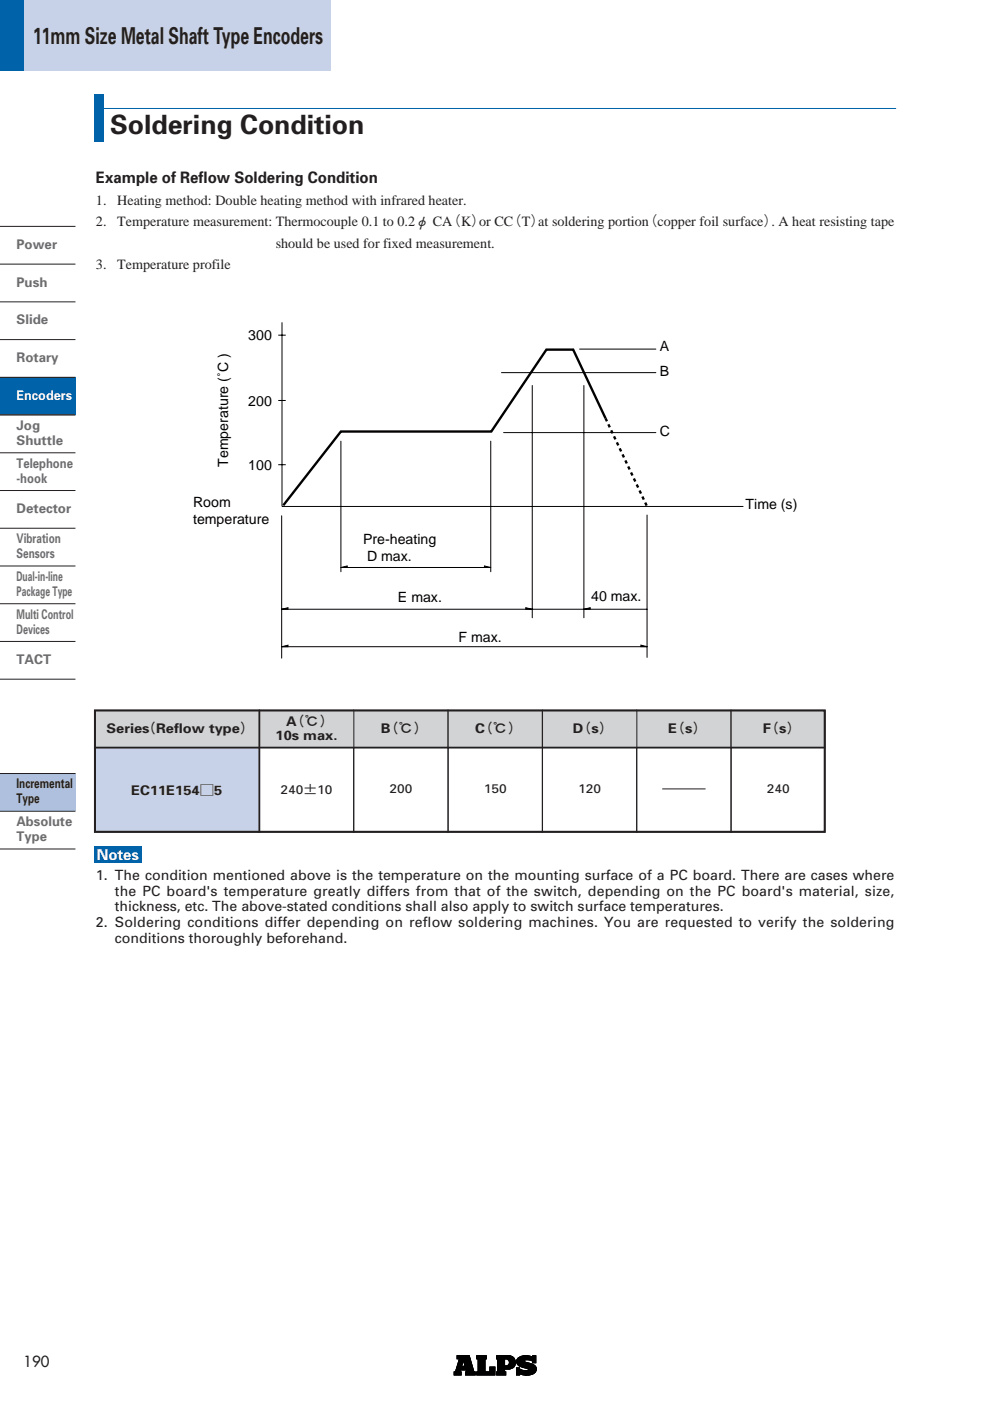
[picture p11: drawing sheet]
<svg xmlns="http://www.w3.org/2000/svg" width="210mm" height="297mm" viewBox="0 0 210 297" stroke-linecap="round" stroke-linejoin="round" font-family="sans-serif">
<path d="M0 164h16v8h-16z" fill="#afbfde"/>
<path d="M0 56h16M0 64h16M0 72h16M0 164h16M0 172h16M0 180h16" fill="none" stroke="#231f20" stroke-width=".21"/>
<g fill="#000">
<path d="M101.1 287.4h2v.7h-.3v2.8h1.1v-1.1h1v1.7h-3.8v-.6h.3v-2.8h-.3zM109.8 288a2.99 2.99 0 0 1 3.2-.2v-.3h.6v1.4h-.6v-.3a1.36 1.36 0 0 0-1.9 0l.4 .2a3.8 3.8 0 0 1 2.1 1 1.33 1.33 0 0 1-1.4 1.7h-.9l-1.1-.3v.3h-.7v-1.5h.7v.2l.7 .4h1l.2-.3-.5-.2a2.81 2.81 0 0 1-2-1l-.1-.5z"/>
<path d="M96.9 287.4h2.6l1 3.5h.2v.6h-2v-.6h.3l-.1-.5h-1.3l-.1 .5h.3v.6h-1.5v-.6h.3l.8-2.8h-.5zM98.2 288.4l-.4 1.3h.8z"/>
<path d="M105.3 287.4v.7h.3v2.8h-.3v.6h1.9v-.6h-.2v-.6h.9a1.42 1.42 0 0 0 1.4-1.4 1.42 1.42 0 0 0-1.4-1.5zM107 288.1a.79 .79 0 0 1 1 .8 .79 .79 0 0 1-1 .7z"/>
</g>
<path d="M96.9 287.4h2.6l1 3.5h.2v.6h-2v-.6h.3l-.1-.5h-1.3l-.1 .5h.3v.6h-1.5v-.6h.3l.8-2.8h-.5zM98.2 288.4l.4 1.3h-.8zM101.1 287.4h2v.7h-.3v2.8h1.1v-1.1h1v1.7h-3.8v-.6h.3v-2.8h-.3zM105.3 287.4h2.6a1.42 1.42 0 0 1 1.4 1.5 1.42 1.42 0 0 1-1.4 1.4h-.9v.6h.2v.6h-1.9v-.6h.3v-2.8h-.3zM107 288.1a.79 .79 0 0 1 1 .8 .79 .79 0 0 1-1 .7zM109.8 288a2.99 2.99 0 0 1 3.2-.2v-.3h.6v1.4h-.6v-.3a1.36 1.36 0 0 0-1.9 0l.4 .2a3.8 3.8 0 0 1 2.1 1 1.33 1.33 0 0 1-1.4 1.7h-.9l-1.1-.3v.3h-.7v-1.5h.7v.2l.7 .4h1l.2-.3-.5-.2a2.81 2.81 0 0 1-2-1l-.1-.5z" fill="none" stroke="#000" stroke-width=".21"/>
<path d="M0 80h16v8h-16z" fill="#0063a9"/>
<path d="M0 48h16M0 80h16M0 88h16M0 96h16M0 104h16M0 112h16M0 120h16M0 128h16M0 136h16M0 144h16" fill="none" stroke="#231f20" stroke-width=".21"/>
<g fill="#000">
<path d="M101.1 287.4h2v.7h-.3v2.8h1.1v-1.1h1v1.7h-3.8v-.6h.3v-2.8h-.3zM101.1 287.4h2v.7h-.3v2.8h1.1v-1h1v1.6h-3.8v-.6h.3v-2.8h-.3zM109.8 288a2.99 2.99 0 0 1 3.2-.2v-.3h.6v1.4h-.6v-.3a1.36 1.36 0 0 0-1.9 0l.4 .2a3.8 3.8 0 0 1 2.1 1 1.33 1.33 0 0 1-1.4 1.7h-.9l-1.1-.3v.3h-.7v-1.5h.7v.2l.7 .4h1l.2-.3-.5-.2a2.81 2.81 0 0 1-2-1l-.1-.5zM109.8 288a2.99 2.99 0 0 1 3.2-.2v-.3h.6v1.4h-.6v-.3a1.36 1.36 0 0 0-1.9 0l.4 .2a3.8 3.8 0 0 1 2.1 1.1 1.33 1.33 0 0 1-1.4 1.6l-.9 .1-1.1-.4v.3h-.7v-1.5h.7v.3l.7 .3h1l.2-.3-.5-.2a2.81 2.81 0 0 1-2-1l-.1-.5z"/>
<path d="M96.9 287.4h2.6l1 3.5h.2v.6h-2v-.6h.3l-.1-.5h-1.3l-.1 .5h.3v.6h-1.5v-.6h.3l.8-2.8h-.5zM98.2 288.4l-.4 1.3h.8z"/>
<path d="M96.9 287.4h2.6l1 3.5h.2v.6h-2v-.6h.3l-.1-.4h-1.3l-.1 .4h.3v.6h-1.5v-.6h.3l.8-2.8h-.5zM98.2 288.4l-.4 1.3h.8z"/>
<path d="M105.3 287.4v.7h.3v2.8h-.3v.6h1.9v-.6h-.2v-.6h.9a1.42 1.42 0 0 0 1.4-1.4 1.42 1.42 0 0 0-1.4-1.5zM107 288.1a.79 .79 0 0 1 1 .8 .79 .79 0 0 1-1 .7z"/>
<path d="M105.3 287.4v.7h.3v2.8h-.3v.6h1.9v-.6h-.2v-.6h.9a1.42 1.42 0 0 0 1.4-1.4 1.42 1.42 0 0 0-1.4-1.5zM107 288.1a.79 .79 0 0 1 1 .8 .79 .79 0 0 1-1 .7z"/>
</g>
<path d="M96.9 287.4h2.6l1 3.5h.2v.6h-2v-.6h.3l-.1-.5h-1.3l-.1 .5h.3v.6h-1.5v-.6h.3l.8-2.8h-.5zM96.9 287.4h2.6l1 3.5h.2v.6h-2v-.6h.3l-.1-.4h-1.3l-.1 .4h.3v.6h-1.5v-.6h.3l.8-2.8h-.5zM98.2 288.4l.4 1.3h-.8zM101.1 287.4h2v.7h-.3v2.8h1.1v-1.1h1v1.7h-3.8v-.6h.3v-2.8h-.3zM101.1 287.4h2v.7h-.3v2.8h1.1v-1h1v1.6h-3.8v-.6h.3v-2.8h-.3zM105.3 287.4h2.6a1.42 1.42 0 0 1 1.4 1.5 1.42 1.42 0 0 1-1.4 1.4h-.9v.6h.2v.6h-1.9v-.6h.3v-2.8h-.3zM107 288.1a.79 .79 0 0 1 1 .8 .79 .79 0 0 1-1 .7zM109.8 288a2.99 2.99 0 0 1 3.2-.2v-.3h.6v1.4h-.6v-.3a1.36 1.36 0 0 0-1.9 0l.4 .2a3.8 3.8 0 0 1 2.1 1 1.33 1.33 0 0 1-1.4 1.7h-.9l-1.1-.3v.3h-.7v-1.5h.7v.2l.7 .4h1l.2-.3-.5-.2a2.81 2.81 0 0 1-2-1l-.1-.5zM109.8 288a2.99 2.99 0 0 1 3.2-.2v-.3h.6v1.4h-.6v-.3a1.36 1.36 0 0 0-1.9 0l.4 .2a3.8 3.8 0 0 1 2.1 1.1 1.33 1.33 0 0 1-1.4 1.6l-.9 .1-1.1-.4v.3h-.7v-1.5h.7v.3l.7 .3h1l.2-.3-.5-.2a2.81 2.81 0 0 1-2-1l-.1-.5z" fill="none" stroke="#000" stroke-width=".21"/>
<path d="M20 23h170" fill="none" stroke="#0063a9" stroke-width=".21"/>
<path d="M20 20h2v10h-2z" fill="#0063a9"/>
<g fill="none" stroke="#000" stroke-width=".21">
<path d="M59 71.1h1.6M59.8 68.3v39.1h97.8M106.3 79h32.8M122.9 74h16.2M59 84.9h1.6M59 98.5h1.6M72.3 93.5v27.7M104.1 93.5v27.7M106.8 91.7h32.3M112.9 81.7v49.3M123.8 81.7v49.3M59.7 109.4v30.1"/>
<path d="M102.7 120l1.3 .3h-1.3zM137.2 109.2v30.2M59.8 129.2l1.3-.4v.4zM59.8 129.2h77.4M59.8 137.1l1.3-.3v.3zM59.8 137.1h77.4M72.3 120.3l1.3-.3v.3zM72.3 120.3h31.8M111.5 128.8l1.3 .4h-1.3zM123.8 129.2l1.3-.4v.4zM135.9 136.8l1.3 .3h-1.3z"/>
</g>
<path d="M128.4 88.7l8.8 18.7" fill="none" stroke="#000" stroke-width=".5" stroke-dasharray=".7 .7" stroke-linecap="butt"/>
<path d="M128.4 88.7l-6.9-14.6h-5.7l-11.6 17.4h-31.9l-12.2 15.6" fill="none" stroke="#000" stroke-width=".5"/>
<path d="M72.3 120.3l1.3-.3v.3zM102.7 120l1.3 .3h-1.3zM59.8 129.2l1.3-.4v.4zM59.8 137.1l1.3-.3v.3zM111.5 128.8l1.3 .4h-1.3zM123.8 129.2l1.3-.4v.4zM135.9 136.8l1.3 .3h-1.3z" fill="#000"/>
<path d="M20 150.5h35v8h-35z" fill="#d1d3d4"/>
<path d="M20 150.5h35v8h-35z" fill="none" stroke="#231f20" stroke-width=".21"/>
<path d="M20 158.5h35v18h-35z" fill="#c7d1e7"/>
<path d="M20 158.5h35v18h-35zM55 158.5h20v18h-20zM75 158.5h20v18h-20zM95 158.5h20v18h-20zM115 158.5h20v18h-20zM135 158.5h20v18h-20zM155 158.5h20v18h-20zM140.4 167.3h9.2" fill="none" stroke="#231f20" stroke-width=".21"/>
<path d="M55 150.5h20v8h-20z" fill="#d1d3d4"/>
<path d="M55 150.5h20v8h-20z" fill="none" stroke="#231f20" stroke-width=".21"/>
<path d="M75 150.5h20v8h-20z" fill="#d1d3d4"/>
<path d="M75 150.5h20v8h-20z" fill="none" stroke="#231f20" stroke-width=".21"/>
<path d="M95 150.5h20v8h-20z" fill="#d1d3d4"/>
<path d="M95 150.5h20v8h-20z" fill="none" stroke="#231f20" stroke-width=".21"/>
<path d="M115 150.5h20v8h-20z" fill="#d1d3d4"/>
<path d="M115 150.5h20v8h-20z" fill="none" stroke="#231f20" stroke-width=".21"/>
<path d="M135 150.5h20v8h-20z" fill="#d1d3d4"/>
<path d="M135 150.5h20v8h-20z" fill="none" stroke="#231f20" stroke-width=".21"/>
<path d="M155 150.5h20v8h-20z" fill="#d1d3d4"/>
<path d="M155 150.5h20v8h-20z" fill="none" stroke="#231f20" stroke-width=".21"/>
<path d="M20.2 150.7h154.6v25.6h-154.6zM55 150.5v26" fill="none" stroke="#231f20" stroke-width=".35"/>
<path d="M20 179.5h10v3.5h-10z" fill="#0063a9"/>
<path d="M20 158.5h155" fill="none" stroke="#231f20" stroke-width=".35"/>
<path d="M0 0h70v15h-70z" fill="#c7d1e7"/>
<path d="M0 0h5v15h-5z" fill="#0063a9"/>
<text font-size="5.6" fill="#231f20" x="23.4" y="28.5">Soldering Condition</text>
<text font-size="4.9" fill="#231f20" x="7" y="9.4">11mm Size Metal Shaft Type Encoders</text>
<text font-size="3.4" fill="#231f20" x="20.4" y="38.8">Example of Reflow Soldering Condition</text>
<text font-size="3.2" fill="#fff" x="20.5" y="182.4">Notes</text>
<text font-size="3.2" fill="#231f20" x="5" y="289.8">190</text>
<g font-size="3" fill="#231f20">
<text x="20.4" y="43.4">1.</text>
<text x="20.4" y="47.9">2.</text>
<text x="24.9" y="43.4">Heating method: Double heating method with infrared heater.</text>
<text x="24.9" y="47.9">Temperature measurement: Thermocouple 0.1 to 0.2φ CA（K）or CC（T）at soldering portion（copper foil surface）. A heat resisting tape</text>
<text x="58.5" y="52.5">should be used for fixed measurement.</text>
<text x="20.4" y="57.1">3.</text>
<text x="24.9" y="57.1">Temperature profile</text>
<text x="20.4" y="186.5">1. The condition mentioned above is the temperature on the mounting surface of a PC board. There are cases where</text>
<text x="24.4" y="189.9">the PC board's temperature greatly differs from that of the switch, depending on the PC board's material, size,</text>
<text x="20.4" y="196.6">2. Soldering conditions differ depending on reflow soldering machines. You are requested to verify the soldering</text>
<text x="24.4" y="193.2">thickness, etc. The above-stated conditions shall also apply to switch surface temperatures.</text>
<text x="24.4" y="199.9">conditions thoroughly beforehand.</text>
</g>
<g font-size="3">
<text x="52.6" y="72.1">300</text>
<text x="139.9" y="74.5">A</text>
<text x="139.9" y="79.7">B</text>
<text x="52.6" y="86">200</text>
<text x="139.9" y="92.4">C</text>
<text x="48.3" y="99" transform="rotate(-90 48.3 99)">Temperature (˚C )</text>
<text x="52.6" y="99.6">100</text>
<text x="40.9" y="107.5">Room</text>
<text x="158.1" y="107.9">Time (s)</text>
<text x="40.9" y="111.1">temperature</text>
<text x="77" y="115.4">Pre-heating</text>
<text x="77.8" y="119">D max.</text>
<text x="84.4" y="127.6">E max.</text>
<text x="125.3" y="127.5">40 max.</text>
<text x="97.2" y="136">F max.</text>
</g>
<g font-size="2.8" fill="#6c6e70">
<text x="3.5" y="52.7">Power</text>
<text x="3.5" y="60.7">Push</text>
<text x="3.5" y="68.7">Slide</text>
<text x="3.5" y="76.7">Rotary</text>
<text x="3.5" y="91.2">Jog</text>
<text x="3.5" y="94.3">Shuttle</text>
<text x="3.5" y="99.2">Telephone</text>
<text x="3.5" y="102.3">-hook</text>
<text x="3.5" y="108.7">Detector</text>
<text x="3.5" y="115.2">Vibration</text>
<text x="3.5" y="118.3">Sensors</text>
<text x="3.5" y="123.2">Dual-in-line</text>
<text x="3.5" y="126.3">Package Type</text>
<text x="3.5" y="131.2">Multi Control</text>
<text x="3.5" y="134.3">Devices</text>
<text x="3.5" y="140.7">TACT</text>
<text x="3.5" y="175.2">Absolute</text>
<text x="3.5" y="178.3">Type</text>
</g>
<text font-size="2.8" fill="#fff" x="3.5" y="84.7">Encoders</text>
<g font-size="2.8" fill="#231f20">
<text x="22.6" y="155.5">Series</text>
<text x="30" y="155.5">（Reflow type）</text>
<text x="60.7" y="154">A</text>
<text x="61.5" y="154">（℃）</text>
<text x="80.8" y="155.5">B</text>
<text x="81.5" y="155.5">（℃）</text>
<text x="100.8" y="155.5">C</text>
<text x="101.5" y="155.5">（℃）</text>
<text x="121.5" y="155.5">D</text>
<text x="122.3" y="155.5">（s）</text>
<text x="141.6" y="155.5">E</text>
<text x="142.2" y="155.5">（s）</text>
<text x="161.7" y="155.5">F</text>
<text x="162.1" y="155.5">（s）</text>
<text x="58.4" y="157">10s max.</text>
<text x="3.5" y="167.2">Incremental</text>
<text x="3.5" y="170.3">Type</text>
<text x="27.8" y="168.5">EC11E154□5</text>
</g>
<g font-size="2.6" fill="#231f20">
<text x="59.5" y="168.4">240±10</text>
<text x="82.6" y="168.2">200</text>
<text x="102.6" y="168.2">150</text>
<text x="122.6" y="168.2">120</text>
<text x="162.6" y="168.2">240</text>
</g>
</svg>
